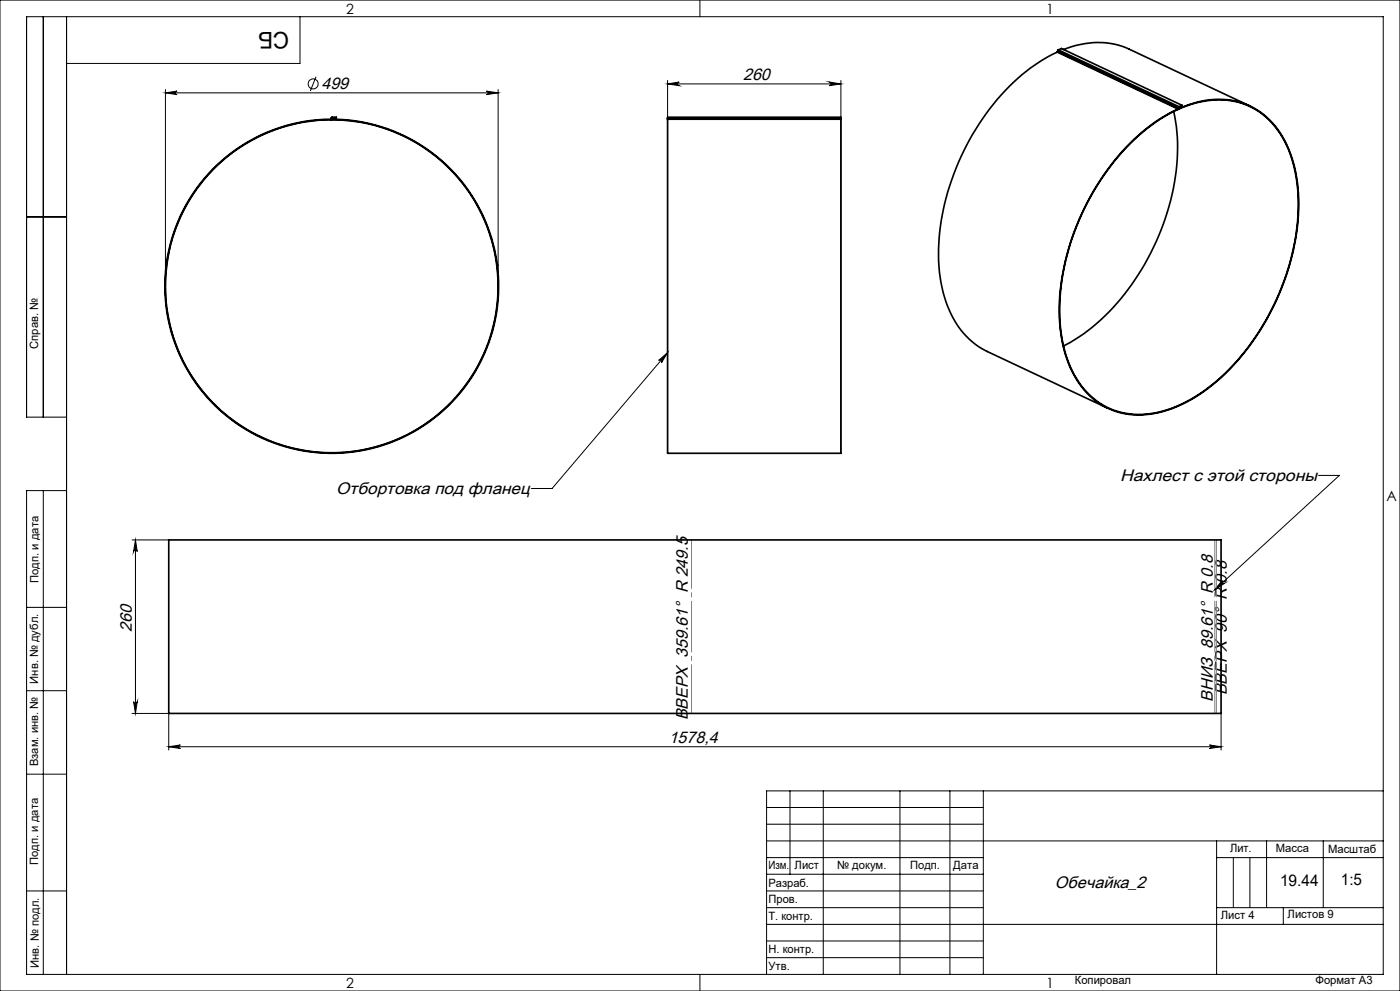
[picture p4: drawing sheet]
<svg xmlns="http://www.w3.org/2000/svg" width="420mm" height="297mm" viewBox="0 0 420 297" stroke-linecap="round" stroke-linejoin="round" font-family="sans-serif">
<g fill="none" stroke="#000" stroke-width=".3">
<path d="M0 0h420v297h-420zM13 5v120M20 5v287M90 5v14h-70M210 0v5M49.6 26.8v59M49.6 27.8h99.8M49.6 27.8l3.5-.5a.53 .53 0 0 0-.5 .5 .53 .53 0 0 0 .5 .6zM94.8 23l-1.7 4.3M145.9 27.3l3.5 .5-3.5 .6a.53 .53 0 0 0 .5-.6 .53 .53 0 0 0-.5-.5zM149.4 26.8v59M200.3 25.1l3.5-.5a.55 .55 0 0 0-.5 .5 .55 .55 0 0 0 .5 .6z"/>
<path d="M200.3 24.1v111.8M200.3 25.1h52M248.8 24.6l3.5 .5-3.5 .6a.55 .55 0 0 0 .5-.6 .55 .55 0 0 0-.5-.5zM252.3 24.1v111.8M8 65h12M197.6 108l2.7-2.3-1.9 3a.55 .55 0 0 0-.1-.7 .55 .55 0 0 0-.7 0zM200.3 105.7l-34.7 40.7h-6.2M20 125h-12v-120h407v287h-407v-145h12M13 147v145M395.6 142.5h6.2l-37.4 34.3M39.6 161.8h11M40.6 161.8l.6 3.5a.55 .55 0 0 0-.6-.5 .55 .55 0 0 0-.5 .5z"/>
<path d="M40.6 161.8v52M366.6 174a.55 .55 0 0 0 0 .7 .55 .55 0 0 0 .8 .1l-3 2zM8 182h12M8 207h12M39.6 213.8h11v11M40.1 210.3a.55 .55 0 0 0 .5 .5 .55 .55 0 0 0 .6-.5l-.6 3.5zM366.3 213.8v11M8 232h12M50.6 223.8l3.5-.5a.53 .53 0 0 0-.5 .5 .53 .53 0 0 0 .5 .5zM50.6 223.8h315.7M237 237v25M247 237v55"/>
<path d="M270 237v55M285 237v55M295 237v55M362.8 223.3l3.5 .5-3.5 .5a.53 .53 0 0 0 .5-.5 .53 .53 0 0 0-.5-.5zM415 237h-185v55M230 257h65M230 242h65M230 247h65M230 252h185M365 252v40M365 257h50M370 257v15"/>
<path d="M375 257v15M380 252v20M397 252v20M8 267h12M230 262h65M230 267h65M230 272h65M230 277h185M365 272h50M385 272v5M210 292v5M230 282h65"/>
<path d="M230 287h65"/>
<circle cx="94" cy="25.1" r="1.51"/>
</g>
<path d="M147.3 71.2a49.9 49.9 0 0 0-83.7-20.1 49.9 49.9 0 0 0 23 82.9 49.9 49.9 0 0 0 61.4-60.3l-.7-2.5" fill="none" stroke="#000" stroke-width=".35" stroke-dasharray="15.2 1.3 1.3 1.3" stroke-dashoffset="3.3" stroke-linecap="butt"/>
<path d="M207.5 213.8v-52M364.4 213.8v-52M364.9 213.8v-52" fill="none" stroke="#808080" stroke-width=".3" stroke-dasharray="15.2 1.3 1.3 1.3" stroke-dashoffset=".7"/>
<g fill="#000">
<path d="M197.6 108l2.7-2.3-1.9 3a.55 .55 0 0 0-.1-.7 .55 .55 0 0 0-.7 0z"/>
<path d="M49.6 27.8l3.5-.5a.53 .53 0 0 0-.5 .5 .53 .53 0 0 0 .5 .6zM145.9 27.3l3.5 .5-3.5 .6a.53 .53 0 0 0 .5-.6 .53 .53 0 0 0-.5-.5zM366.6 174a.55 .55 0 0 0 0 .7 .55 .55 0 0 0 .8 .1l-3 2z"/>
<path d="M200.3 25.1l3.5-.5a.55 .55 0 0 0-.5 .5 .55 .55 0 0 0 .5 .6zM248.8 24.6l3.5 .5-3.5 .6a.55 .55 0 0 0 .5-.6 .55 .55 0 0 0-.5-.5z"/>
<path d="M40.6 161.8l.6 3.5a.55 .55 0 0 0-.6-.5 .55 .55 0 0 0-.5 .5zM40.1 210.3a.55 .55 0 0 0 .5 .5 .55 .55 0 0 0 .6-.5l-.6 3.5z"/>
<path d="M362.8 223.3l3.5 .5-3.5 .5a.53 .53 0 0 0 .5-.5 .53 .53 0 0 0-.5-.5zM50.6 223.8l3.5-.5a.53 .53 0 0 0-.5 .5 .53 .53 0 0 0 .5 .5z"/>
</g>
<g fill="none" stroke="#000" stroke-width=".5">
<path d="M317.2 15.6a59.7 59.7 0 0 0-25.5 24.7 69.9 69.9 0 0 0-9.9 41.3 32.1 32.1 0 0 0 8.9 20l2.9 2.3 2.6 1.4 36.2 17.1M317.2 15.6l36.2 17.1M317.3 15.4l-.1 .2M317.3 15.3l36.2 17M317.3 15.4l36.2 17.1M317.3 15.3v.1M317.5 15l-.2 .3M317.5 15l36.2 17M317.5 15l.9-.5 36.2 17.1M319 14.8a24.7 24.7 0 0 1 19.8-.1l36.2 17.1M99.2 35.7a50.1 50.1 0 0 0-43.5 74.2 50.1 50.1 0 0 0 85.9 3 50.1 50.1 0 0 0-38.3-77l-3.8-.2v.2a49.9 49.9 0 0 1 44.2 73.1 49.9 49.9 0 0 1-85.3 5.1 49.9 49.9 0 0 1 35.2-77.8l5.6-.4M99.2 35.7v.2"/>
<path d="M99.3 35.6l-.1 .1M99.3 35.6h.2M99.3 35.5h.2M99.3 35.5v.1M99.5 35.6l-.3 .3M99.5 35.5v.1M99.7 35.1l-.4 .4M99.7 35.3l-.2 .2M99.7 35.1v.2M99.7 35.1h1.2v.2h-1.2M200.3 35.7v100.2h52v-100.2M200.3 35.6v.1"/>
<path d="M200.3 35.5v-.4h52v.4M200.3 35.6h52M200.3 35.5h52M200.3 35.7h52M200.3 35.5v.1M252.3 35.6v.1M252.3 35.5v.1M352.1 33.4a62.4 62.4 0 0 1-4.5 37.2 66.5 66.5 0 0 1-26.6 32.1l-1.9 1M353.4 32.7v.1M353.5 32.5l-.1 .2M353.5 32.3v.2M353.6 32.7h.1"/>
<path d="M353.6 32.5v.1M353.6 32.6a24.7 24.7 0 0 1 23.6 .3 27.2 27.2 0 0 1 11.2 17.4 62.5 62.5 0 0 1-4.5 37.4 69 69 0 0 1-24 30.5 31.6 31.6 0 0 1-22.3 5.8 22.7 22.7 0 0 1-17.1-15.2 51.9 51.9 0 0 1-.9-30.7 73.2 73.2 0 0 1 25.8-40.7l4-2.6 4-2.1M353.6 32.7a24.8 24.8 0 0 1 22.5-.2 27 27 0 0 1 12.5 19.4 64.5 64.5 0 0 1-6.3 39.2 65.1 65.1 0 0 1-25.1 28.6 28.3 28.3 0 0 1-21.9 3.6 23.7 23.7 0 0 1-15.2-16 55.1 55.1 0 0 1 .6-32.8 71.6 71.6 0 0 1 26-37.9l4-2.5 2.7-1.3M353.6 32.4l-.2 .4M353.6 32.3v.1M353.6 32.6v.1M353.6 32.3h-.1M353.6 32.4l-.1 .1M353.7 32l-.2 .3M353.7 32.1l-.1 .2M353.7 32v.1M354.6 31.6l-.9 .5"/>
<path d="M354.6 31.6l-.9 .4M149.2 79.5h.1M50.6 161.8h315.7v52h-315.7z"/>
</g>
<text font-size="6.9" x="86.8" y="9.5" transform="rotate(-180 86.8 9.5)">СБ</text>
<g font-size="5">
<text x="96.4" y="26.7">499</text>
<text x="222.9" y="24">260</text>
<text x="100.9" y="148">Отбортовка под фланец</text>
<text x="336" y="144.1">Нахлест с этой стороны</text>
<text x="39.6" y="189.4" transform="rotate(-90 39.6 189.4)">260</text>
<text x="368" y="208.4" transform="rotate(-90 368 208.4)">ВВЕРХ 90° R 0.8</text>
<text x="206.4" y="215.9" transform="rotate(-90 206.4 215.9)">ВВЕРХ 359.61° R 249.5</text>
<text x="363.9" y="210.3" transform="rotate(-90 363.9 210.3)">ВНИЗ 89.61° R 0.8</text>
<text x="200.6" y="222.7">1578,4</text>
<text x="316.5" y="266.1">Обечайка_2</text>
</g>
<g font-size="4.8">
<text x="384" y="265.6">19.44</text>
<text x="402.3" y="265.3">1:5</text>
</g>
<g font-size="4.2">
<text x="103.8" y="4.2">2</text>
<text x="313.8" y="4.2">1</text>
<text x="415.9" y="150.2">A</text>
<text x="103.8" y="296.2">2</text>
<text x="313.8" y="296.2">1</text>
</g>
<g font-size="3.4">
<text x="11.5" y="104.5" transform="rotate(-90 11.5 104.5)">Справ. №</text>
<text x="11.6" y="174.7" transform="rotate(-90 11.6 174.7)">Подп. и дата</text>
<text x="11.4" y="204.9" transform="rotate(-90 11.4 204.9)">Инв. № дубл.</text>
<text x="11.4" y="229.6" transform="rotate(-90 11.4 229.6)">Взам. инв. №</text>
<text x="369" y="255.5">Лит.</text>
<text x="382.8" y="255.5">Масса</text>
<text x="398.4" y="255.6">Масштаб</text>
<text x="11.4" y="259.2" transform="rotate(-90 11.4 259.2)">Подп. и дата</text>
<text x="230.5" y="260.5">Изм.</text>
<text x="238.4" y="260.4">Лист</text>
<text x="251.1" y="260.4">№ докум.</text>
<text x="273" y="260.4">Подп.</text>
<text x="286" y="260.4">Дата</text>
<text x="230.5" y="265.7">Разраб.</text>
<text x="230.5" y="275.7">Т. контр.</text>
<text x="230.6" y="270.7">Пров.</text>
<text x="366.2" y="275.3">Лист 4</text>
<text x="386.3" y="275.2">Листов 9</text>
<text x="230.6" y="285.7">Н. контр.</text>
<text x="11.6" y="290" transform="rotate(-90 11.6 290)">Инв. № подл.</text>
<text x="230.6" y="290.7">Утв.</text>
<text x="322.5" y="295">Копировал</text>
<text x="394.6" y="295">Формат А3</text>
</g>
</svg>
